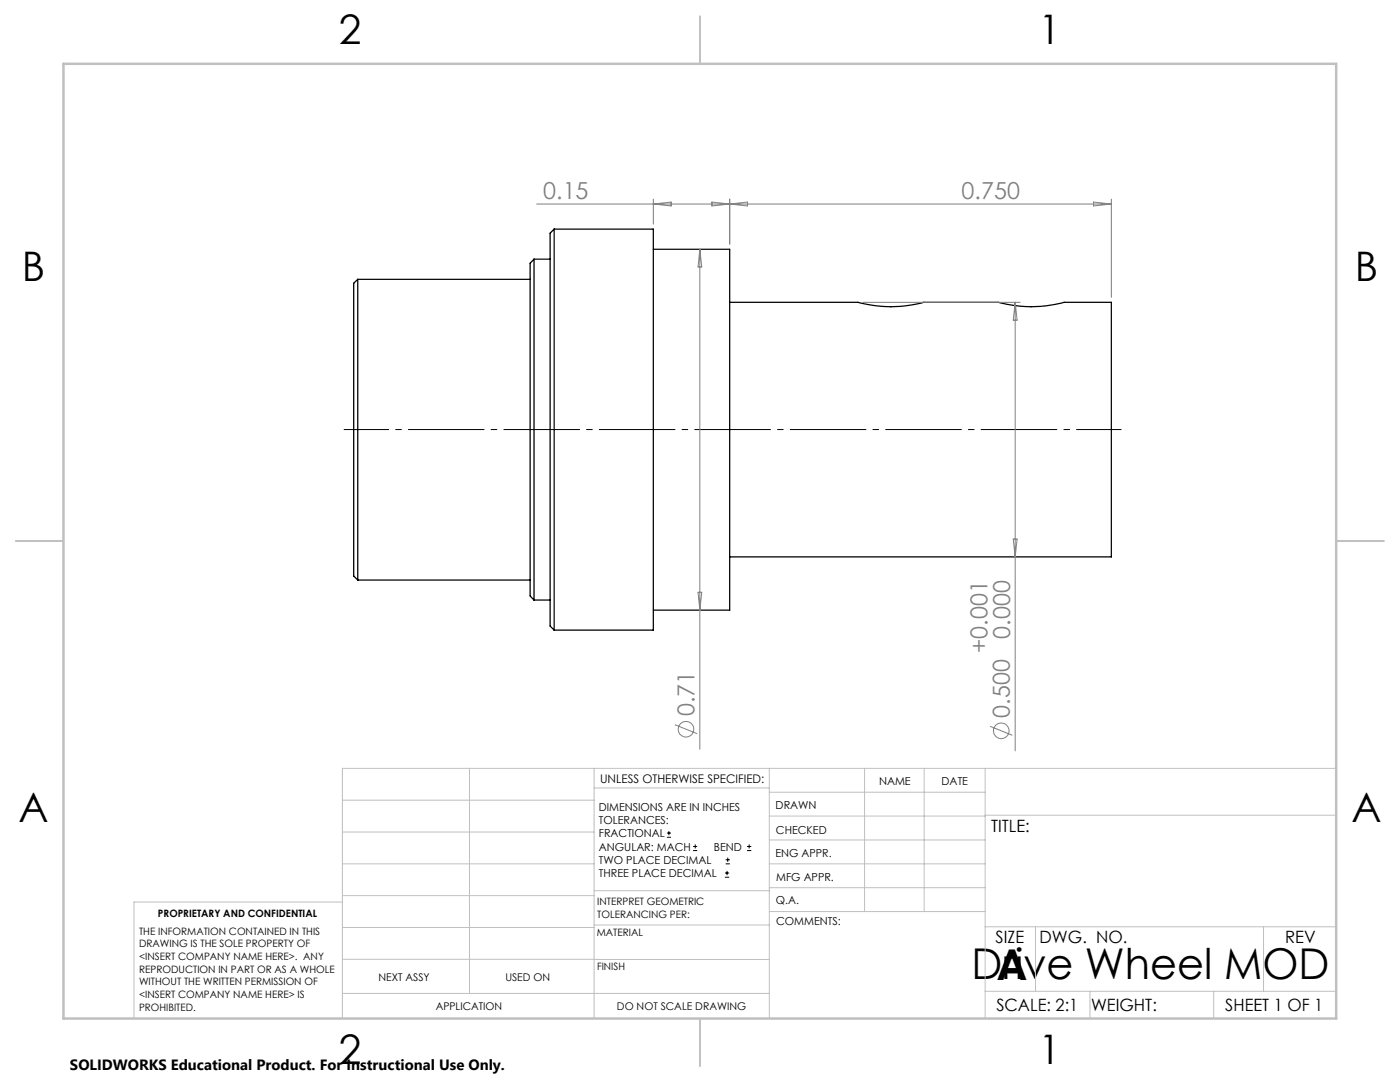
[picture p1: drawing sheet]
<svg xmlns="http://www.w3.org/2000/svg" width="279mm" height="216mm" viewBox="0 0 279 216" stroke-linecap="round" stroke-linejoin="round" font-family="sans-serif">
<g fill="none" stroke="#000" stroke-width=".25">
<path d="M71.4 55.7v60M71.4 55.7l-.8 .8v58.4l.8 .8M71.4 55.7h34.4M106.6 51.7v68M106.6 51.7l-.8 .8v66.4l.8 .8M106.6 51.7h3.2M110.6 45.7v80M110.6 45.7h19.8v80h-19.8M110.6 45.7l-.8 .8v78.4l.8 .8M130.4 49.7h15.2v72h-15.2M145.6 60.3h25.6a25 25 0 0 0 13.2 0h14.8a25 25 0 0 0 13.2 0h9.4v50.8h-76.2M71.4 115.7h34.4"/>
<path d="M106.6 119.7h3.2"/>
</g>
<g fill="none" stroke="#808080" stroke-width=".2">
<path d="M130.4 39.7v5M145.6 39.7v9M221.8 39.7v19.6M107.1 40.7h114.7M130.4 40.7l3.5-.4v.8zM139.7 49.7v99.8M139.7 49.7l.4 3.6h-.8zM142.1 40.3v.8l7.1-.8v.8zM218.2 40.3l3.6 .4-3.6 .4zM172.2 60.3h31.4M202.6 60.3v89.5M202.6 60.3l.4 3.6h-.8z"/>
<path d="M139.3 118.2h.8l-.4 3.5zM202.2 107.6h.8l-.4 3.5zM134.7 144.6l4.4 1.8M197.6 144.9l4.4 1.8"/>
<circle cx="136.9" cy="145.5" r="1.55"/>
<circle cx="199.8" cy="145.8" r="1.56"/>
</g>
<g fill="none" stroke="#000" stroke-width=".2">
<path d="M133.1 167.1h.8M133.1 166.2h.8M133.5 165.8v.9M138.3 169.7h.8M138.3 168.9h.8M138.7 168.5v.8M144.7 175h.8M144.7 174.2h.8M144.8 172.4h.9M144.8 171.6h.9M145.1 173.8v.8M145.2 171.1v.9"/>
<path d="M149.1 169.7h.8M149.1 168.9h.8M149.5 168.5v.8"/>
</g>
<path d="M223.8 85.7h-155.2" fill="none" stroke="#000" stroke-width=".2" stroke-dasharray="15.2 1.3 1.3 1.3" stroke-dashoffset="6.2" stroke-linecap="butt"/>
<g fill="none" stroke="#c0c0c0" stroke-width=".2">
<path d="M68.3 159.7h50.3M93.7 153.3v44.9M118.6 153.3v49.9M118.6 157.2h34.9M153.5 153.3v49.9M153.5 158.1h43.1M172.5 153.3v28.6M184.4 153.3v28.6M196.6 153.3v49.9M266.7 153.3h-198.4v49.9M68.3 178.7h50.3M68.3 172.4h50.3"/>
<path d="M68.3 166h50.3M68.3 180h-41.6v23.2M118.6 177.7h35M153.5 167.6h43.1M153.5 162.8h43.1M153.5 172.4h43.1M153.5 177.1h43.1M196.6 162.7h70.1M68.3 198.2h85.2M68.3 191.4l85.2 .1M68.3 185.1h50.3M118.6 184.6h35"/>
<path d="M153.6 181.9h43M196.6 197.8h70.1M196.6 184.9h70.1M206.7 184.9v12.9M217.5 197.8v5.4M242.2 197.8v5.4M252.2 184.9v12.9"/>
</g>
<path d="M139.7 3.2v9.5M3.1 107.9h9.6M266.7 107.9h9.5M139.7 203.2v9.6" fill="none" stroke="#c0c0c0" stroke-width=".25"/>
<path d="M12.7 12.7h254v190.5h-254z" fill="none" stroke="#c0c0c0" stroke-width=".5"/>
<g font-size="8.5">
<text x="193.9" y="195.4">Drive Wheel MOD</text>
<text x="198.9" y="195.5">A</text>
</g>
<g font-size="8.1">
<text x="67.6" y="8.9">2</text>
<text x="207.3" y="8.9">1</text>
<text x="4.4" y="56.2">B</text>
<text x="270.4" y="56.2">B</text>
<text x="3.7" y="164.1">A</text>
<text x="269.7" y="164.1">A</text>
<text x="67.6" y="212.4">2</text>
<text x="207.3" y="212.4">1</text>
</g>
<g font-size="4.7" fill="#808080">
<text x="108.4" y="39.7">0.15</text>
<text x="191.9" y="39.7">0.750</text>
<text x="197.1" y="130.3" transform="rotate(-90 197.1 130.3)">+0.001</text>
<text x="201.6" y="127.5" transform="rotate(-90 201.6 127.5)">0.000</text>
<text x="138.6" y="142.9" transform="rotate(-90 138.6 142.9)">0.71</text>
<text x="201.6" y="143.2" transform="rotate(-90 201.6 143.2)">0.500</text>
</g>
<g font-size="3.4">
<text x="197.8" y="166">TITLE:</text>
<text x="198.7" y="188.1">SIZE</text>
<text x="207.5" y="188.1">DWG. NO.</text>
<text x="256.5" y="188.2">REV</text>
<text x="198.8" y="201.7">SCALE: 2:1</text>
<text x="217.7" y="201.8">WEIGHT:</text>
<text x="244.5" y="201.7">SHEET 1 OF 1</text>
</g>
<text font-size="3" x="14" y="213.5">SOLIDWORKS Educational Product. For Instructional Use Only.</text>
<text font-size="2.4" x="119.8" y="156.2">UNLESS OTHERWISE SPECIFIED:</text>
<g font-size="2.2">
<text x="119.5" y="161.8">DIMENSIONS ARE IN INCHES</text>
<text x="154.8" y="161.4">DRAWN</text>
<text x="175.4" y="156.6">NAME</text>
<text x="187.9" y="156.7">DATE</text>
<text x="119.5" y="164.4">TOLERANCES:</text>
<text x="119.5" y="167.1">FRACTIONAL</text>
<text x="154.9" y="166.3">CHECKED</text>
<text x="119.5" y="169.7">ANGULAR: MACH</text>
<text x="119.5" y="172.4">TWO PLACE DECIMAL</text>
<text x="142.5" y="169.7">BEND</text>
<text x="154.8" y="171">ENG APPR.</text>
<text x="119.5" y="175">THREE PLACE DECIMAL</text>
<text x="154.9" y="175.7">MFG APPR.</text>
<text x="154.9" y="180.4">Q.A.</text>
<text x="154.9" y="184.6">COMMENTS:</text>
</g>
<g font-size="2.1">
<text x="75.5" y="195.7">NEXT ASSY</text>
<text x="100.9" y="195.7">USED ON</text>
<text x="86.9" y="201.5">APPLICATION</text>
<text x="123.1" y="201.6">DO NOT SCALE DRAWING</text>
</g>
<g font-size="2">
<text x="31.5" y="182.9">PROPRIETARY AND CONFIDENTIAL</text>
<text x="119.2" y="180.6">INTERPRET GEOMETRIC</text>
<text x="119.2" y="183.1">TOLERANCING PER:</text>
<text x="27.8" y="186.5">THE INFORMATION CONTAINED IN THIS</text>
<text x="27.8" y="189">DRAWING IS THE SOLE PROPERTY OF</text>
<text x="27.8" y="191.6">&lt;INSERT COMPANY NAME HERE&gt;. ANY</text>
<text x="119.1" y="186.7">MATERIAL</text>
<text x="27.8" y="194.1">REPRODUCTION IN PART OR AS A WHOLE</text>
<text x="27.8" y="196.6">WITHOUT THE WRITTEN PERMISSION OF</text>
<text x="119.1" y="193.5">FINISH</text>
<text x="27.8" y="199.1">&lt;INSERT COMPANY NAME HERE&gt; IS</text>
<text x="27.8" y="201.7">PROHIBITED.</text>
</g>
</svg>
